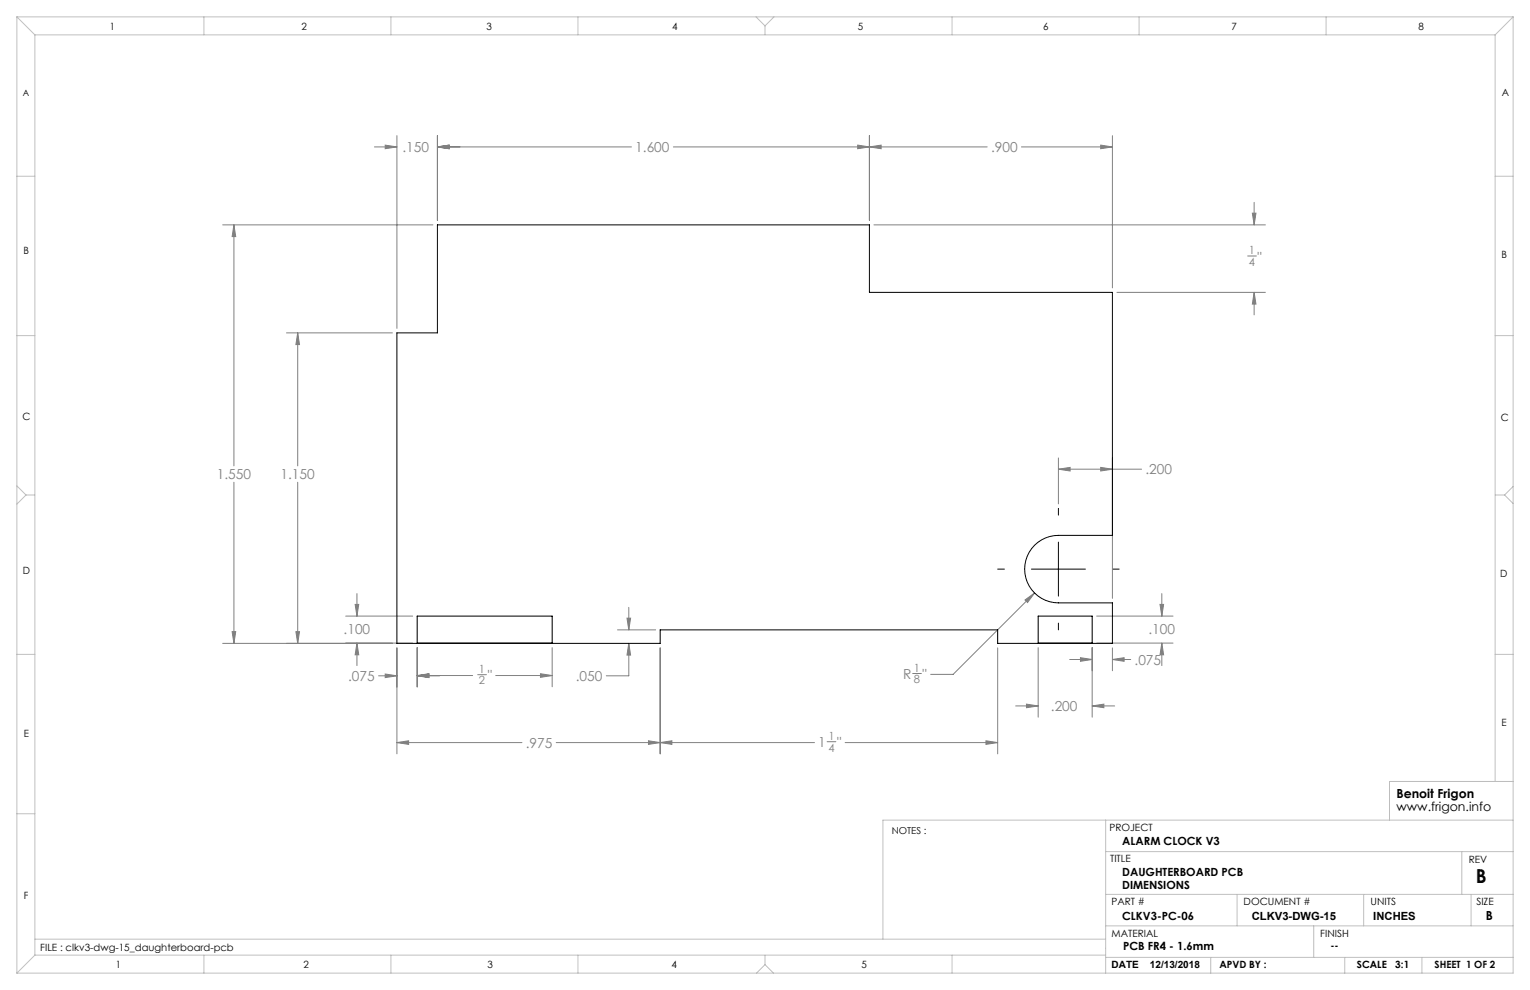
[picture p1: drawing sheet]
<svg xmlns="http://www.w3.org/2000/svg" width="432mm" height="279mm" viewBox="0 0 432 279" stroke-linecap="round" stroke-linejoin="round" font-family="sans-serif">
<g fill="none" stroke="#808080" stroke-width=".28">
<path d="M112 38.3v54.4M123.4 38.3v23.9M245.4 38.3v23.9M313.9 38.3v42.9M105.7 41.5h6.3M108.7 41l3.3 .5-3.3 .5zM123.4 41.5h54.8M123.4 41.5l3.4-.5v1zM190 41.5h88.6M242.1 41l3.3 .5-3.3 .5zM245.4 41.5l3.3-.5v1zM288.3 41.5h25.6"/>
<path d="M310.6 41l3.3 .5-3.3 .5zM353.9 57.1v6.4M62.8 63.5h59.4M66 63.5v68M66 63.5l.5 3.3h-1zM246.6 63.5h110.5M352.1 72.2h2.5M353.4 60.2h1.1l-.6 3.3zM80.8 93.9h29.9M84 93.9v37.6M84 93.9l.5 3.3h-1zM315.2 82.5h41.9"/>
<path d="M353.9 82.5v6.4M353.9 82.5l.6 3.3h-1.1zM66 136.1v45.5M84 136.1v45.5M298.7 129.2v13M298.7 132.4h23.5M298.7 132.4l3.3-.5v1zM310.6 131.9l3.3 .5-3.3 .5zM313.9 129.2v39.7M65.5 178.3h1l-.5 3.3zM83.5 178.3h1l-.5 3.3zM97.6 173.9h18.9"/>
<path d="M100.2 170.6h1l-.5 3.3zM100.7 167.5v6.4M174.3 177.8h10.7M177 174.5h1l-.5 3.3zM177.5 171.4v6.4M289.3 169.3l2.7-1.9-2 2.6zM292 167.4l-23 22.9h-6.3M309.5 173.9h21.6M327.4 170.6h1l-.5 3.3zM327.9 167.5v6.4M62.8 181.6h47.9M97.6 181.5h18.9"/>
<path d="M100.7 181.5l.5 3.3h-1zM100.7 181.5v6.3M106.9 190.7h5.1M108.7 190.2l3.3 .5-3.3 .5zM112 182.8v29.9M117.7 190.7h6.4M117.7 182.8v11.1M117.7 190.7h15.7M117.7 190.7l3.3-.5v1zM117.7 190.7l3.3-.6v1.1zM134.8 190.4h2.5M139.9 190.7h15.9"/>
<path d="M152.5 190.1l3.3 .6-3.3 .5zM155.8 182.8v11M177.5 181.6v9.1h-6.4M177.5 181.6l.5 3.3h-1zM186.3 182.8v29.9M257.6 190.1h2.4M281.6 182.8v29.9M286.6 199.2h6.4M289.7 198.7l3.3 .5-3.3 .5zM293 182.8v19.6M301.9 186.1h6.3M304.9 185.6l3.3 .5-3.3 .5z"/>
<path d="M308.2 182.8v19.6M308.2 199.2h6.4M308.2 199.2l3.3-.5v1zM309.5 181.5h21.6M313.9 182.8v6.5M313.9 186.1h5.2M313.9 186.1l3.4-.5v1zM327.9 181.5v6.3M327.9 181.5l.5 3.3h-1zM112 209.6h35.3M112 209.6l3.3-.5v1zM157 209.6h72.9"/>
<path d="M183 209.1l3.3 .5-3.3 .5zM186.3 209.6l3.3-.5v1zM233.4 209.3h2.5M238.5 209.6h43.1M278.3 209.1l3.3 .5-3.3 .5z"/>
</g>
<path d="M298.7 143.5v1.9M298.7 153v15.2M281.6 160.6h1.9M291.1 160.6h15.2M298.7 175.9v1.9M313.9 160.6h2" fill="none" stroke="#000" stroke-width=".28"/>
<g fill="none" stroke="#c0c0c0" stroke-width=".28">
<path d="M4.8 4.8l5 5M4.8 4.8h422.2M4.8 4.8v269.8M9.8 9.8h412.2M9.8 9.8v259.8M57.5 4.8v5M110.3 4.8v5M163.1 4.8v5M213.4 4.8l2.5 2.5M215.9 7.3v2.5M218.4 4.8l-2.5 2.5M268.7 4.8v5"/>
<path d="M321.5 4.8v5M374.3 4.8v5M422 9.8v210.7M427 4.8l-5 5M427 4.8v269.8h-422.2M4.8 49.7h5M422 49.7h5M4.8 94.7h5M422 94.7h5M4.8 137.1l2.5 2.6M7.3 139.7l-2.5 2.6M7.3 139.7h2.5"/>
<path d="M422 139.7h2.6M424.6 139.7l2.4 2.4M427 137.3l-2.4 2.4M4.8 184.7h5M422 184.7h5M4.8 229.7h5M312 231.5v43.1M427 231.5h-177.8v33.6M427 220.5h-34.8v11M312 240.3h115M312 252.4h115M349.1 252.4v8.9"/>
<path d="M384.9 252.4v8.9M412.6 240.3v12.1M415.2 252.4v8.9M9.8 265.1h302.2M9.8 269.6l-5 5M9.8 269.6h302.2M57.5 269.6v5M110.3 269.6v5M163.1 269.6v5M215.9 272.2l-2.4 2.4M215.9 272.2l2.4 2.4M215.9 269.6v2.6"/>
<path d="M268.7 269.6v5M312 270.2h115M312 261.3h115M341.7 270.2v4.4M370.8 261.3v8.9M379.5 270.2v4.4M401.3 270.2v4.4"/>
</g>
<path d="M66 63.5l.5 3.3h-1zM65.5 178.3h1l-.5 3.3zM84 93.9l.5 3.3h-1zM83.5 178.3h1l-.5 3.3zM108.7 41l3.3 .5-3.3 .5zM123.4 41.5l3.4-.5v1zM242.1 41l3.3 .5-3.3 .5zM123.4 41.5l3.4-.5v1zM245.4 41.5l3.3-.5v1zM310.6 41l3.3 .5-3.3 .5zM353.4 60.2h1.1l-.6 3.3zM353.9 82.5l.6 3.3h-1.1zM298.7 132.4l3.3-.5v1zM310.6 131.9l3.3 .5-3.3 .5zM289.3 169.3l.7 .7 2-2.6zM278.3 209.1l3.3 .5-3.3 .5zM186.3 209.6l3.3-.5v1zM177 174.5h1l-.5 3.3zM177.5 181.6l.5 3.3h-1zM108.7 190.2l3.3 .5-3.3 .5zM117.7 190.7l3.3-.5v1zM152.5 190.1l3.3 .6-3.3 .5zM117.7 190.7l3.3-.6v1.1zM100.7 181.5l.5 3.3h-1zM100.2 170.6h1l-.5 3.3zM313.9 186.1l3.4-.5v1zM304.9 185.6l3.3 .5-3.3 .5zM308.2 199.2l3.3-.5v1zM289.7 198.7l3.3 .5-3.3 .5zM327.9 181.5l.5 3.3h-1zM327.4 170.6h1l-.5 3.3zM112 209.6l3.3-.5v1zM183 209.1l3.3 .5-3.3 .5z" fill="#808080"/>
<path d="M123.4 63.5h122v19h68.5v68.6h-15.2a9.5 9.5 0 0 0-9.5 9.5 9.5 9.5 0 0 0 9.5 9.5h15.2v11.5h-32.3v-3.8h-95.3v3.8h-74.3v-87.7h11.4zM117.7 173.9h38.1v7.6h-38.1zM293 173.9h15.2v7.6h-15.2z" fill="none" stroke="#000" stroke-width=".28"/>
<text font-size="5.4" x="416.5" y="249.1">B</text>
<g font-size="3.9" fill="#808080">
<text x="113.6" y="42.9">.150</text>
<text x="179.3" y="42.9">1.600</text>
<text x="279.7" y="42.9">.900</text>
<text x="354.9" y="73.8">&quot;</text>
<text x="61.2" y="135.3">1.550</text>
<text x="79.2" y="135.3">1.150</text>
<text x="323.3" y="133.9">.200</text>
<text x="97" y="179">.100</text>
<text x="324.1" y="178.8">.100</text>
<text x="137.6" y="192">&quot;</text>
<text x="254.9" y="191.6">R</text>
<text x="260.4" y="191.6">&quot;</text>
<text x="320.2" y="187.6">.075</text>
<text x="98.3" y="192.2">.075</text>
<text x="162.5" y="192.2">.050</text>
<text x="296.6" y="200.7">.200</text>
<text x="148.4" y="211">.975</text>
<text x="230.9" y="210.9">1</text>
<text x="236.2" y="210.9">&quot;</text>
</g>
<g font-size="3.5">
<text x="394.1" y="225.3">Benoit Frigon</text>
<text x="394.1" y="228.8">www.frigon.info</text>
<text x="419.3" y="259.7">B</text>
</g>
<g font-size="3.2" fill="#808080">
<text x="352.5" y="71.8">1</text>
<text x="352.5" y="75">4</text>
<text x="135.2" y="189.9">1</text>
<text x="257.9" y="189.6">1</text>
<text x="135.2" y="193.2">2</text>
<text x="257.9" y="192.8">8</text>
<text x="233.8" y="208.9">1</text>
<text x="233.8" y="212.1">4</text>
</g>
<g font-size="3.2">
<text x="316.7" y="238.4">ALARM CLOCK V3</text>
<text x="316.7" y="247.3">DAUGHTERBOARD PCB</text>
<text x="316.7" y="250.8">DIMENSIONS</text>
<text x="316.7" y="259.7">CLKV3-PC-06</text>
<text x="353.3" y="259.7">CLKV3-DWG-15</text>
<text x="387.6" y="259.7">INCHES</text>
<text x="317" y="268.2">PCB FR4 - 1.6mm</text>
</g>
<g font-size="2.8">
<text x="31" y="8.5">1</text>
<text x="85.1" y="8.5">2</text>
<text x="137.3" y="8.5">3</text>
<text x="189.7" y="8.5">4</text>
<text x="242.1" y="8.5">5</text>
<text x="294.4" y="8.5">6</text>
<text x="347.6" y="8.5">7</text>
<text x="400.3" y="8.5">8</text>
<text x="423.8" y="27.2">A</text>
<text x="6.7" y="71.8">B</text>
<text x="423.8" y="72.8">B</text>
<text x="6.4" y="118.6">C</text>
<text x="423.5" y="118.9">C</text>
<text x="6.5" y="162.1">D</text>
<text x="423.4" y="163">D</text>
<text x="6.7" y="207.9">E</text>
<text x="423.7" y="204.9">E</text>
<text x="313.1" y="234.6">PROJECT</text>
<text x="313.3" y="243.2">TITLE</text>
<text x="414.5" y="243.6">REV</text>
<text x="6.7" y="253.8">F</text>
<text x="313.7" y="255.3">PART #</text>
<text x="351" y="255.3">DOCUMENT #</text>
<text x="386.8" y="255.3">UNITS</text>
<text x="416.7" y="255.3">SIZE</text>
<text x="11.4" y="268.4">FILE : clkv3-dwg-15_daughterboard-pcb</text>
<text x="313.7" y="264.6">MATERIAL</text>
<text x="372.6" y="264.5">FINISH</text>
<text x="375.5" y="267.9">--</text>
<text x="32.7" y="273.3">1</text>
<text x="85.7" y="273.3">2</text>
<text x="137.6" y="273.3">3</text>
<text x="189.6" y="273.3">4</text>
<text x="243.2" y="273.2">5</text>
<text x="313.7" y="273.3">DATE</text>
<text x="324.5" y="273.3">12/13/2018</text>
<text x="344.1" y="273.1">APVD BY :</text>
<text x="383" y="273.1">SCALE</text>
<text x="393.8" y="273.1">3:1</text>
<text x="404.9" y="273.1">SHEET 1 OF 2</text>
</g>
<text font-size="2.7" x="251.7" y="235.2">NOTES :</text>
<text font-size="2.5" x="6.4" y="27">A</text>
</svg>
